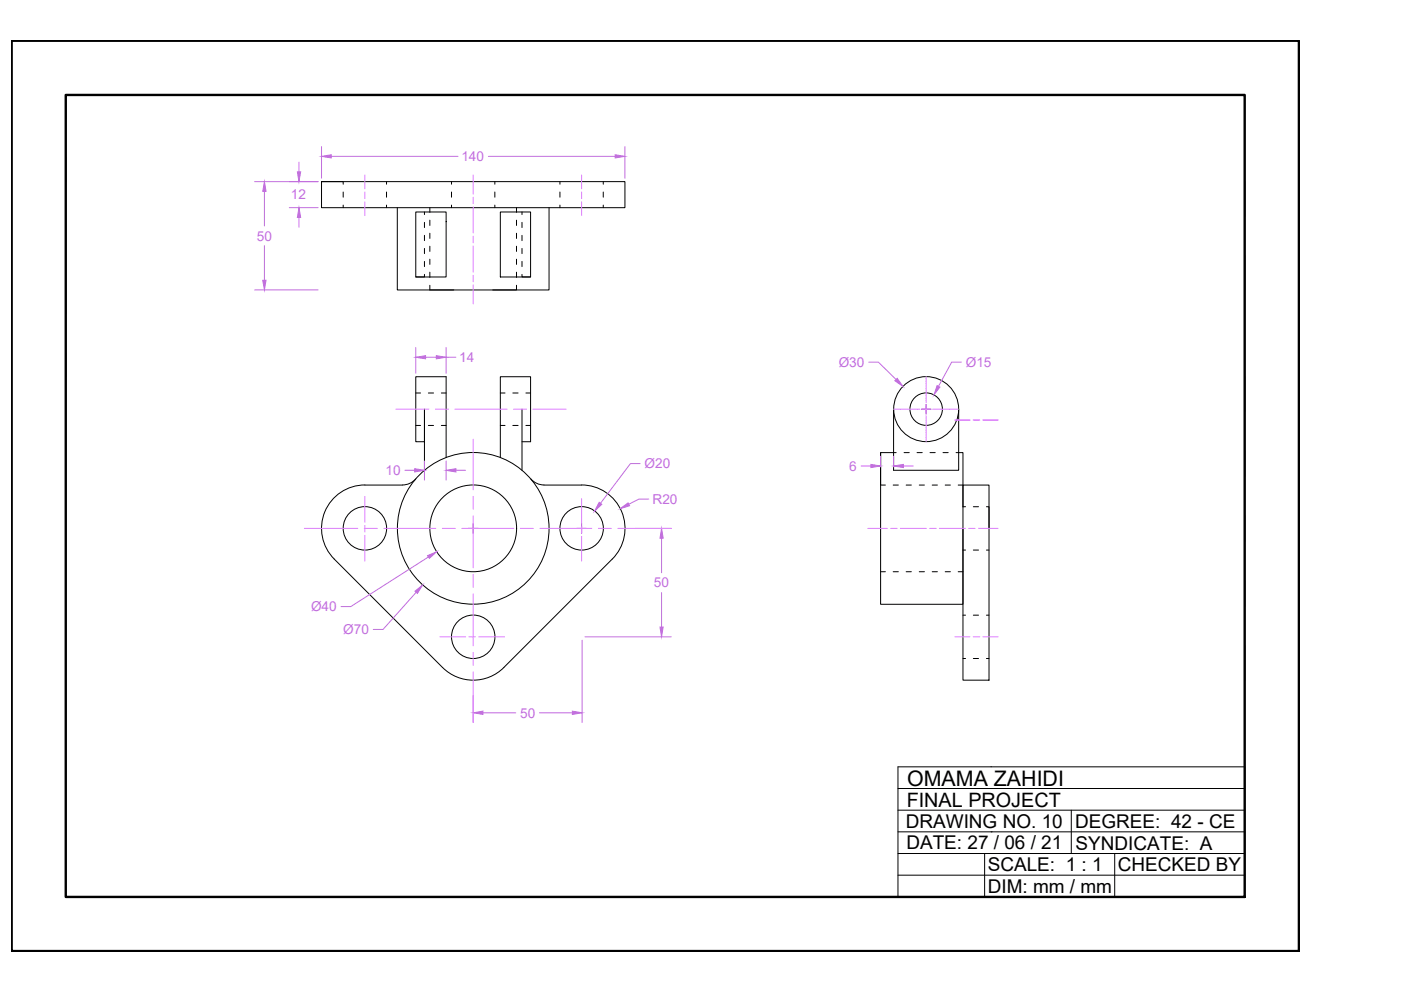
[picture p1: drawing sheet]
<svg xmlns="http://www.w3.org/2000/svg" width="594mm" height="420mm" viewBox="0 0 594 420" stroke-linecap="round" stroke-linejoin="round" font-family="sans-serif">
<!-- layer: DOTTED -->
<path d="M4.9 17.3h545.9v385.9h-545.9zM27.9 40.3h499.9v340h-499.9z" fill="none" stroke="#000" stroke-width="1"/>
<g fill="none" stroke="#000" stroke-width=".42">
<path d="M27.9 40.3v10.1M27.9 66.9v10.1M136.3 77h9.2v1.1M163.9 77v1.1M191.5 77v1.1M209.8 77v1.1M237.4 77v1.1M255.8 77v1.1M527.8 77v14.7M145.5 81.4v2.2M145.5 87v1.1M163.9 81.4v2.2"/>
<path d="M163.9 87v1.1M180 89.9v1.1M180 94.3v2.2M180 99.8v2.2M182.3 88.1v1.9M182.3 93.3v2.3M182.3 98.9v2.2M191.5 81.4v2.2M191.5 87v1.1M209.8 81.4v2.2M209.8 87v1.1M219 88.1v1.9"/>
<path d="M219 93.3v2.3M219 98.9v2.2M221.3 89.9v1.1M221.3 94.3v2.2M221.3 99.8v2.2M237.4 81.4v2.2M237.4 87v1.1M255.8 81.4v2.2M255.8 87v1.1M180 116.3v1.1h-3.7M180 105.3v2.2M180 110.8v2.2"/>
<path d="M182.3 104.4v2.2M182.3 109.9v2.2M182.3 115.4v2.2M219 104.4v2.2M219 109.9v2.2M219 115.4v2.2M221.3 116.3v1.1h3.7M221.3 105.3v2.2M221.3 110.8v2.2M527.8 108.2v14.7M27.9 122.9v10.2M182.3 120.9v2h10.1"/>
<path d="M219 120.9v2h-10.1M27.9 149.6v10.1M527.8 159.7v14.7M176.3 166.6h2M181.6 166.6h2.2M187.1 166.6h2.1M212.2 166.6h2M217.5 166.6h2.2M223 166.6h2M176.3 180.4h2M181.6 180.4h2.2M187.1 180.4h2.1"/>
<path d="M212.2 180.4h2M217.5 180.4h2.2M223 180.4h2M373.4 191.9v13.8h2M378.9 191.9h1.1M383.4 191.9h2.2M388.9 191.9h2.2M394.4 191.9h2.2M399.9 191.9h2.2M405.4 191.9h1.1M527.8 191v11M378.7 205.7h2.2"/>
<path d="M384.2 205.7h2.2M389.8 205.7h2.2M395.3 205.7h2.2M400.8 205.7h2.2M406.3 205.7h2M408.3 214.8h1.1M412.7 214.8h2.2M418.3 214.8h1.1v9.2M527.8 218.5v11.1M408.3 233.2h1.1M412.7 233.2h2.2M418.3 233.2h1.1"/>
<path d="M373.4 242.4h2M378.7 242.4h2.2M384.2 242.4h2.2M389.8 242.4h2.2M395.3 242.4h2.2M400.8 242.4h2.2M406.3 242.4h2M527.8 246.1v11M408.3 279.2h1.1M408.3 260.8h1.1M412.7 279.2h2.2M412.7 260.8h2.2"/>
<path d="M418.3 279.2h1.1M418.3 260.8h1.1M527.8 273.6v14.8"/>
</g>
<!-- layer: 0 -->
<g fill="none" stroke="#000" stroke-width=".42">
<path d="M136.3 77h128.7v11.1h-128.7zM168.5 88.1v34.8h64.3v-34.8M176.3 89.9h12.9v27.5h-12.9zM212.2 89.9h12.8v27.5h-12.8zM221.3 173.5v25.9M378.9 173.5v25.9h27.6v-25.9M189.2 194v-34.3h-12.9v27.6h3.7v-13.8v25.9M221.3 187.3h3.7v-27.6h-12.8v34.3M378.9 191.9h-5.5v64.3h34.9v-32.2M406.5 191.9h1.8v23.1M154.7 205.6a18.4 18.4 0 0 0-17 11.4 18.4 18.4 0 0 0 4 20l45.9 46M176.3 203.1a7.3 7.3 0 0 1-5.6 2.5l-16 .1"/>
<path d="M225.1 203.1a7.3 7.3 0 0 0 5.6 2.5l15.9 .1M246.6 205.6a18.4 18.4 0 0 1 17 11.4 18.4 18.4 0 0 1-4 20l-46 46M408.3 205.7h11.1v82.7h-11.1zM187.7 283a18.4 18.4 0 0 0 26 0M380.8 325.1h147v55.2h-147zM380.8 334.3h147M420.3 325v.1M380.8 343.5h147M380.8 352.7h147M420.3 352.7h.1M454.3 343.5v18.4M380.8 361.9h147"/>
<path d="M380.8 371.1h147M417.5 361.9v18.4M472.7 361.9v18.4"/>
<circle cx="392.7" cy="173.5" r="13.8"/>
<circle cx="392.7" cy="173.5" r="6.9"/>
<circle cx="154.7" cy="224" r="9.2"/>
<circle cx="200.7" cy="224" r="32.2"/>
<circle cx="200.7" cy="224" r="18.4"/>
<circle cx="246.6" cy="224" r="9.2"/>
<circle cx="200.7" cy="270" r="9.2"/>
</g>
<!-- layer: dim -->
<g fill="none" stroke="#c16edd" stroke-width=".42">
<path d="M108 77h26.9M126.8 68.7v4.2M136.3 62.1v13.5M140.4 66.3h53.8M207.1 66.3h53.7M265 62.1v13.5M112.1 81.2v14.6M122.7 88.1h12.2M126.8 92.2v4.1M112.1 104.1v14.7M108 122.9h26.9M176.3 147.3v11"/>
<path d="M180.5 151.5h4.5M189.2 147.3v11M189.2 151.5h4.1M368.4 153.5h4.1l7.5 7.4M407.7 153.5h-4.2l-5.5 10.3M390.6 173.5h4.2M392.7 171.5v4.1M171.7 199.4h4.1M180 195.5v8M189.2 195.5v8M193.3 199.4h4.1M271.5 196.6h-4.2l-12.7 16.8"/>
<path d="M365.2 197.6h4.1M373.4 193.4v4.6M378.9 193.4v4.6M383.1 197.6h4.1M275.1 211.6h-4.1l-4.4 2.2M181.7 236.1l-33 21.1h-4.1M198.6 224h4.1M200.6 222v4.1M244.5 224h4.2M246.6 222v4.1M269.4 224h15.3M280.5 228.2v14.6"/>
<path d="M176.5 251.1l-14.1 15.8h-4.1M280.5 251.2v14.7M246.8 271.4v34.9M248.1 270h36.6M200.6 294.9v11.4M204.8 302.2h13.9M228.8 302.2h13.9"/>
</g>
<g fill="#c16edd" stroke="#c16edd" stroke-width=".42">
<path d="M136.3 66.3l4.1-.7v1.4z"/>
<path d="M260.8 65.6l4.2 .7-4.2 .7z"/>
<path d="M126.1 72.9h1.4l-.7 4.1z"/>
<path d="M126.8 88.1l.7 4.1h-1.4z"/>
<path d="M112.1 77l.7 4.2h-1.4z"/>
<path d="M111.4 118.8h1.4l-.7 4.1z"/>
<path d="M189.2 199.4l4.1-.7v1.4z"/>
<path d="M175.8 198.7l4.2 .7-4.2 .7z"/>
<path d="M176.3 151.5l4.2-.7v1.3z"/>
<path d="M185 150.8l4.2 .7-4.2 .6z"/>
<path d="M397.4 163.5l1.2 .6-2.6 3.3z"/>
<path d="M380.4 160.4l2.5 3.4-3.4-2.4z"/>
<path d="M254.1 213l1.1 .8-3.1 2.9z"/>
<path d="M263 215.7l3.3-2.5 .7 1.2z"/>
<path d="M176 250.7l3.2-2.7-2.2 3.6z"/>
<path d="M181.3 235.6l3.9-1.7-3.1 2.8z"/>
<path d="M200.6 302.2l4.2-.7v1.4z"/>
<path d="M242.7 301.5l4.1 .7-4.1 .7z"/>
<path d="M280.5 224l.7 4.2h-1.3z"/>
<path d="M279.9 265.9h1.3l-.7 4.1z"/>
<path d="M378.9 197.6l4.2-.7v1.3z"/>
<path d="M369.3 196.9l4.1 .7-4.1 .6z"/>
</g>
<!-- layer: Center -->
<g fill="none" stroke="#df7fff" stroke-width=".42">
<path d="M154.7 74.2v5.9M200.6 74.2v8.1M246.6 74.2v5.9M154.7 81.4v2.8M154.7 85.6v5.8M200.6 83.6v2.8M200.6 87.8v11M246.6 81.4v2.8M246.6 85.6v5.8M200.6 100.2v2.7M200.6 104.3v11M200.6 116.7v2.8"/>
<path d="M200.6 120.8v8.1M392.7 159.6v1M167.8 173.5h14.1M184.6 173.5h5.6M192.9 173.5h22.1M217.7 173.5h5.6M226 173.5h14.1M378.8 173.5h.7M379.7 173.5h.1M379.9 173.5h.7M380.7 173.5h.1M380.9 173.5h.7"/>
<path d="M381.7 173.5h1.2M383 173.5h.7M383.8 173.5h1.2M385.1 173.5h.7M385.9 173.5h.1M386.1 173.5h.7M386.9 173.5h.1M387.2 173.5h.6M388 173.5h.1M388.2 173.5h.7M389 173.5h1M391.3 173.5h2.8"/>
<path d="M392.7 160.7v.7M392.7 161.5v1.1M392.7 162.8v.6M392.7 163.6v.1M392.7 163.8v.7M392.7 164.6v.1M392.7 164.8v.7M392.7 165.7h.1M392.7 165.9v.6M392.7 166.7v1.1M392.7 167.9v.7M392.7 168.7v1.2"/>
<path d="M392.7 170v.7M392.7 172.1v2.8M392.7 176.2v.8M392.7 177.1v.1M392.7 177.3v.7M392.7 178.1v.2M392.7 178.4v.7M392.7 179.2v.1M392.7 179.4v.7M395.5 173.5h.9M396.6 173.5h.6M397.4 173.5h1.1"/>
<path d="M398.6 173.5h.7M399.4 173.5h.1M399.7 173.5h.6M400.5 173.5h.1M400.7 173.5h.7M401.5 173.5h.1M401.7 173.5h.7M402.5 173.5h1.2M403.8 173.5h.7M404.6 173.5h1.2M404.9 178.1h6.4M405.9 173.5h.7"/>
<path d="M412.7 178.1h2.7M416.8 178.1h6.4M200.6 186.2v21.5M392.7 180.2v1.2M392.7 181.5v.7M392.7 182.3v1.1M392.7 183.6v.6M392.7 184.4h.1M392.7 184.6v.7M392.7 185.4v.1M392.7 185.6v.7M392.7 186.4v.1"/>
<path d="M392.7 186.6v.8M154.7 210.5v10.9M200.6 210.4v5.5M200.6 218.7v22M246.6 211.4v10.5M129.1 224h22.6M154.5 224h5.5M154.7 222.8v2.8M154.7 226.9v11M162.8 224h22M187.6 224h5.5M195.8 224h22.1"/>
<path d="M220.6 224h5.5M228.9 224h22.1M246.6 223.3v2.8M246.6 227.4v10.5M253.7 224h5.5M262 224h22.7M368 224h8.3M377.7 224h2.7M381.8 224h11M394.2 224h2.8M398.3 224h11.1M410.7 224h2.8"/>
<path d="M414.9 224h8.3M200.6 243.5v5.5M200.6 251.8v22.1M186.5 270h11M198.8 270h2.8M200.6 276.6v5.5M203 270h10.9M404.9 270h6.4M412.7 270h2.7M416.8 270h6.4M200.6 284.9v21.4"/>
</g>
<text font-size="9.1" x="384.7" y="333.1">OMAMA ZAHIDI</text>
<text font-size="8.4" x="384.5" y="342.2">FINAL PROJECT</text>
<g font-size="8">
<text x="384.1" y="351">DRAWING NO. 10</text>
<text x="455.9" y="351.1">DEGREE: 42 - CE</text>
<text x="384.3" y="359.9">DATE: 27 / 06 / 21</text>
<text x="456" y="360.3">SYNDICATE: A</text>
<text x="418.8" y="369.4">SCALE: 1 : 1</text>
<text x="473.9" y="369.4">CHECKED BY</text>
<text x="418.8" y="378.8">DIM: mm / mm</text>
</g>
<g font-size="5.8" fill="#c16edd">
<text x="195.7" y="68.3">140</text>
<text x="123.4" y="84.6">12</text>
<text x="108.9" y="102">50</text>
<text x="194.8" y="153.5">14</text>
<text x="355.6" y="155.5">Ø30</text>
<text x="409.5" y="155.5">Ø15</text>
<text x="163.5" y="201.4">10</text>
<text x="273.3" y="198.5">Ø20</text>
<text x="360.1" y="199.6">6</text>
<text x="276.7" y="213.6">R20</text>
<text x="277.3" y="249">50</text>
<text x="131.9" y="259.2">Ø40</text>
<text x="145.6" y="268.9">Ø70</text>
<text x="220.5" y="304.2">50</text>
</g>
</svg>
